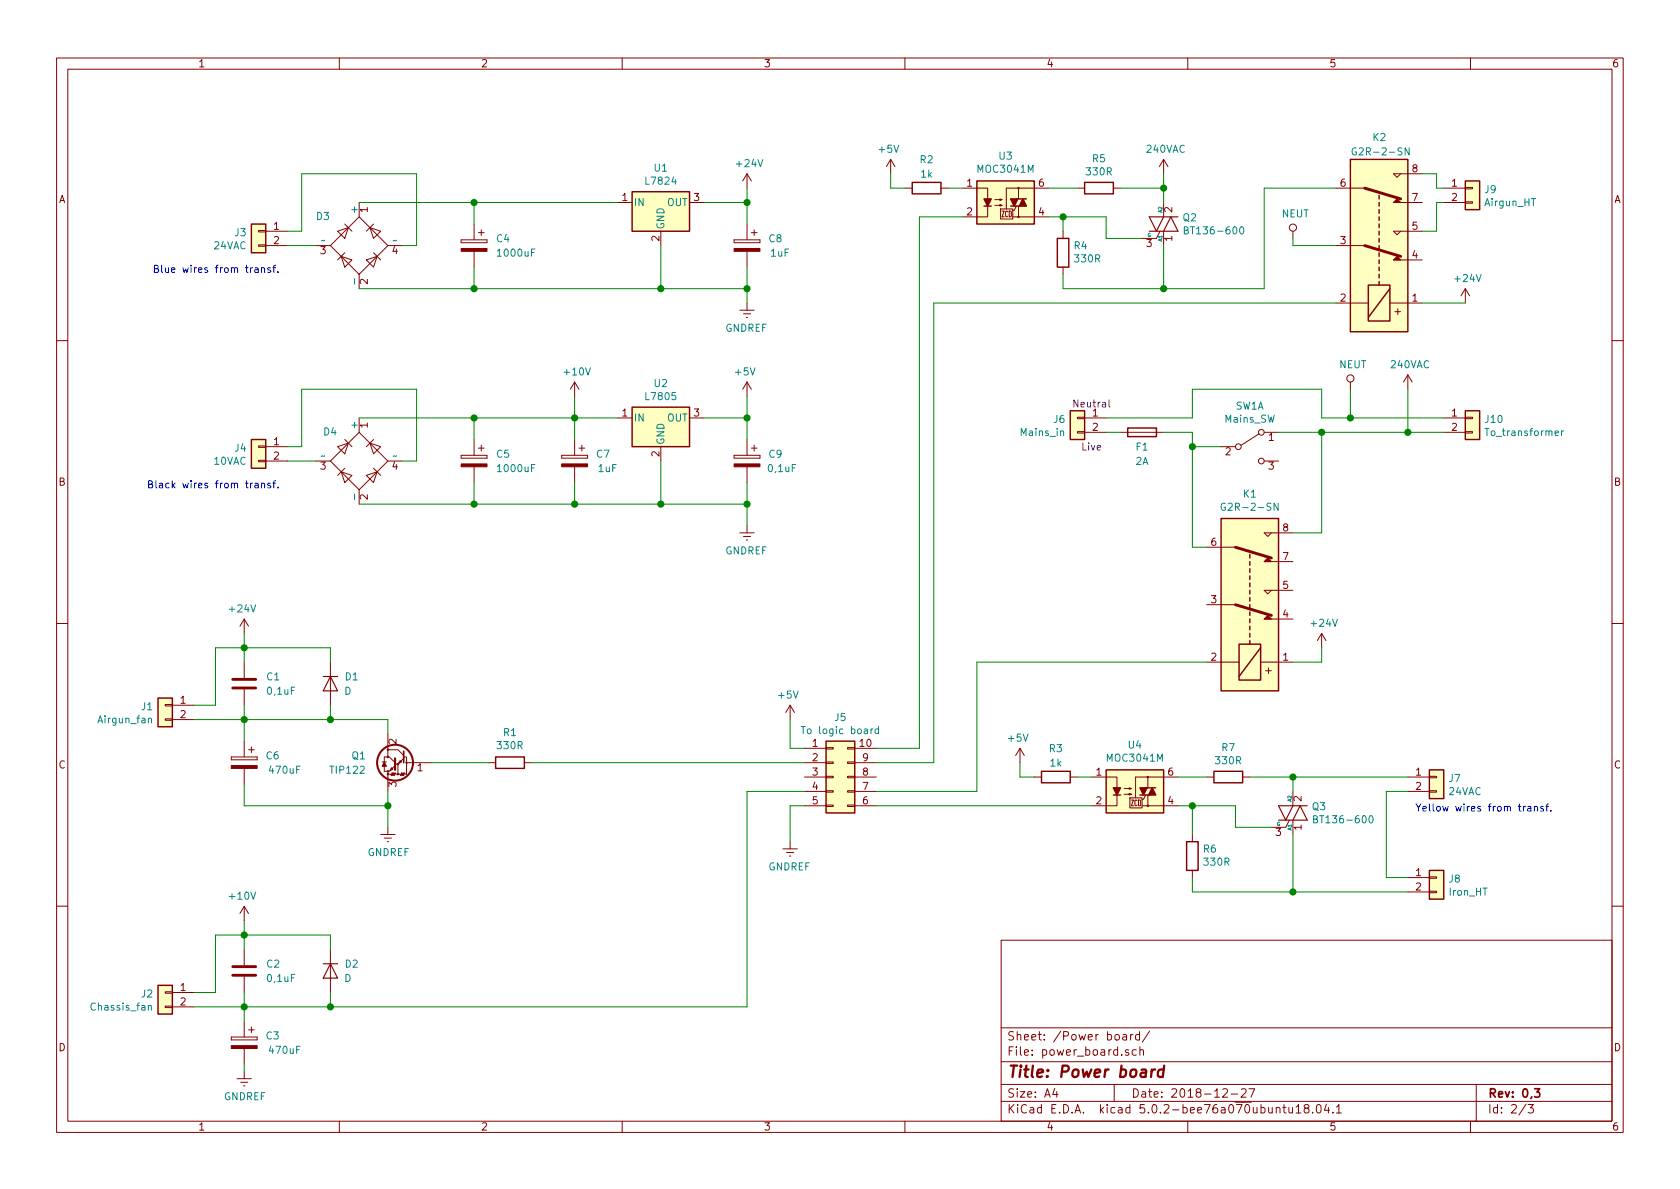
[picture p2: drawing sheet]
EESchema Schematic File Version 4
LIBS:Solder station-cache
EELAYER 26 0
EELAYER END
$Descr A4 11693 8268
encoding utf-8
Sheet 2 3
Title "Power board"
Date "2018-12-27"
Rev "0,3"
Comp ""
Comment1 ""
Comment2 ""
Comment3 ""
Comment4 ""
$EndDescr
$Comp
L Solder-station-rescue:D_Bridge_+-AA-Device D4
U 1 1
P 2500 3200
F 0 "D4" V 2700 3350 50  0000 L CNN
F 1 "D_Bridge_+-AA" H 2841 3155 50  0001 L CNN
F 2 "" H 2500 3200 50  0001 C CNN
F 3 "~" H 2500 3200 50  0001 C CNN
	1    2500 3200
	0    -1   -1   0   
$EndComp
$Comp
L Solder-station-rescue:D_Bridge_+-AA-Device D3
U 1 1
P 2500 1700
F 0 "D3" V 2700 1900 50  0000 L CNN
F 1 "D_Bridge_+-AA" H 2841 1655 50  0001 L CNN
F 2 "" H 2500 1700 50  0001 C CNN
F 3 "~" H 2500 1700 50  0001 C CNN
	1    2500 1700
	0    -1   -1   0   
$EndComp
$Comp
L Solder-station-rescue:CP-Device C5
U 1 1
P 3300 3200
F 0 "C5" H 3150 3250 50  0000 R CNN
F 1 "1000uF" H 3150 3150 50  0000 R CNN
F 2 "" H 3338 3050 50  0001 C CNN
F 3 "~" H 3300 3200 50  0001 C CNN
	1    3300 3200
	-1   0    0    -1  
$EndComp
$Comp
L Solder-station-rescue:CP-Device C7
U 1 1
P 4000 3200
F 0 "C7" H 3750 3250 50  0000 L CNN
F 1 "1uF" H 3700 3150 50  0000 L CNN
F 2 "" H 4038 3050 50  0001 C CNN
F 3 "~" H 4000 3200 50  0001 C CNN
	1    4000 3200
	-1   0    0    -1  
$EndComp
$Comp
L Solder-station-rescue:CP-Device C4
U 1 1
P 3300 1700
F 0 "C4" H 3150 1750 50  0000 R CNN
F 1 "1000uF" H 3150 1650 50  0000 R CNN
F 2 "" H 3338 1550 50  0001 C CNN
F 3 "~" H 3300 1700 50  0001 C CNN
	1    3300 1700
	-1   0    0    -1  
$EndComp
$Comp
L Solder-station-rescue:CP-Device C8
U 1 1
P 5200 1700
F 0 "C8" H 4950 1750 50  0000 L CNN
F 1 "1uF" H 4900 1650 50  0000 L CNN
F 2 "" H 5238 1550 50  0001 C CNN
F 3 "~" H 5200 1700 50  0001 C CNN
	1    5200 1700
	-1   0    0    -1  
$EndComp
Wire Wire Line
	2500 2900 3300 2900
Wire Wire Line
	4000 2900 4000 3050
Wire Wire Line
	3300 3050 3300 2900
Connection ~ 3300 2900
Wire Wire Line
	3300 2900 4000 2900
Wire Wire Line
	4000 3350 4000 3500
Wire Wire Line
	4000 3500 3300 3500
Wire Wire Line
	3300 3350 3300 3500
Connection ~ 3300 3500
Wire Wire Line
	3300 3500 2500 3500
Connection ~ 4000 3500
Connection ~ 4000 2900
$Comp
L Solder-station-rescue:+5V-power #PWR08
U 1 1
P 5200 2750
F 0 "#PWR08" H 5200 2600 50  0001 C CNN
F 1 "+5V" H 5215 2923 50  0000 C CNN
F 2 "" H 5200 2750 50  0001 C CNN
F 3 "" H 5200 2750 50  0001 C CNN
	1    5200 2750
	-1   0    0    -1  
$EndComp
$Comp
L Solder-station-rescue:GNDREF-power #PWR09
U 1 1
P 5200 3650
F 0 "#PWR09" H 5200 3400 50  0001 C CNN
F 1 "GNDREF" H 5205 3477 50  0000 C CNN
F 2 "" H 5200 3650 50  0001 C CNN
F 3 "" H 5200 3650 50  0001 C CNN
	1    5200 3650
	-1   0    0    -1  
$EndComp
Wire Wire Line
	5200 3500 5200 3650
Wire Wire Line
	2500 1400 3300 1400
Wire Wire Line
	3300 1550 3300 1400
Connection ~ 3300 1400
Wire Wire Line
	3300 1850 3300 2000
Connection ~ 3300 2000
Wire Wire Line
	3300 2000 2500 2000
$Comp
L Solder-station-rescue:GNDREF-power #PWR07
U 1 1
P 5200 2100
F 0 "#PWR07" H 5200 1850 50  0001 C CNN
F 1 "GNDREF" H 5205 1927 50  0000 C CNN
F 2 "" H 5200 2100 50  0001 C CNN
F 3 "" H 5200 2100 50  0001 C CNN
	1    5200 2100
	-1   0    0    -1  
$EndComp
Wire Wire Line
	5200 2100 5200 2000
$Comp
L Solder-station-rescue:CP-Device C9
U 1 1
P 5200 3200
F 0 "C9" H 4950 3250 50  0000 L CNN
F 1 "0,1uF" H 4850 3150 50  0000 L CNN
F 2 "" H 5238 3050 50  0001 C CNN
F 3 "~" H 5200 3200 50  0001 C CNN
	1    5200 3200
	-1   0    0    -1  
$EndComp
Wire Wire Line
	5200 3350 5200 3500
Connection ~ 5200 3500
$Comp
L Solder-station-rescue:MOC3041M-Relay_SolidState U3
U 1 1
P 7000 1400
F 0 "U3" H 7000 1725 50  0000 C CNN
F 1 "MOC3041M" H 7000 1634 50  0000 C CNN
F 2 "" H 6800 1200 50  0001 L CIN
F 3 "http://www.fairchildsemi.com/ds/MO/MOC3031M.pdf" H 6965 1400 50  0001 L CNN
	1    7000 1400
	1    0    0    -1  
$EndComp
$Comp
L Solder-station-rescue:BT136-600-Triac_Thyristor Q2
U 1 1
P 8100 1550
F 0 "Q2" H 8229 1596 50  0000 L CNN
F 1 "BT136-600" H 8229 1505 50  0000 L CNN
F 2 "Package_TO_SOT_THT:TO-220-3_Vertical" H 8300 1475 50  0001 L CIN
F 3 "http://www.micropik.com/PDF/BT136-600.pdf" H 8100 1550 50  0001 L CNN
	1    8100 1550
	1    0    0    -1  
$EndComp
$Comp
L Solder-station-rescue:TIP122-Transistor_BJT Q1
U 1 1
P 2800 5300
F 0 "Q1" H 3050 5350 50  0000 L CNN
F 1 "TIP122" H 3050 5250 50  0000 L CNN
F 2 "Package_TO_SOT_THT:TO-220-3_Vertical" H 3000 5225 50  0001 L CIN
F 3 "http://www.fairchildsemi.com/ds/TI/TIP120.pdf" H 2800 5300 50  0001 L CNN
	1    2800 5300
	-1   0    0    -1  
$EndComp
$Comp
L Solder-station-rescue:G2R-2-SN-DIV_custom K2
U 1 1
P 9600 1700
F 0 "K2" V 10350 1650 50  0000 L CNN
F 1 "G2R-2-SN" V 10250 1500 50  0000 L CNN
F 2 "" H 10250 1650 50  0001 L CNN
F 3 "http://omronfs.omron.com/en_US/ecb/products/pdf/en-g6k.pdf" H 9400 1700 50  0001 C CNN
	1    9600 1700
	0    1    -1   0   
$EndComp
$Comp
L Solder-station-rescue:G2R-2-SN-DIV_custom K1
U 1 1
P 8700 4200
F 0 "K1" V 9467 4200 50  0000 C CNN
F 1 "G2R-2-SN" V 9376 4200 50  0000 C CNN
F 2 "" H 9350 4150 50  0001 L CNN
F 3 "http://omronfs.omron.com/en_US/ecb/products/pdf/en-g6k.pdf" H 8500 4200 50  0001 C CNN
	1    8700 4200
	0    1    -1   0   
$EndComp
$Comp
L Solder-station-rescue:SW_DPDT_x2-Switch SW1
U 1 1
P 8700 3100
F 0 "SW1" H 8700 3385 50  0000 C CNN
F 1 "Mains_SW" H 8700 3294 50  0000 C CNN
F 2 "" H 8700 3100 50  0001 C CNN
F 3 "" H 8700 3100 50  0001 C CNN
	1    8700 3100
	1    0    0    -1  
$EndComp
$Comp
L Solder-station-rescue:Conn_01x02-Connector_Generic J10
U 1 1
P 10250 2900
F 0 "J10" H 10330 2892 50  0000 L CNN
F 1 "To_transformer" H 10330 2801 50  0000 L CNN
F 2 "" H 10250 2900 50  0001 C CNN
F 3 "~" H 10250 2900 50  0001 C CNN
	1    10250 2900
	1    0    0    -1  
$EndComp
Wire Wire Line
	8300 3100 8500 3100
Wire Wire Line
	9200 2900 9200 2700
$Comp
L Solder-station-rescue:+24V-power #PWR016
U 1 1
P 9200 4500
F 0 "#PWR016" H 9200 4350 50  0001 C CNN
F 1 "+24V" H 9215 4673 50  0000 C CNN
F 2 "" H 9200 4500 50  0001 C CNN
F 3 "" H 9200 4500 50  0001 C CNN
	1    9200 4500
	1    0    0    -1  
$EndComp
Wire Wire Line
	9200 4500 9200 4600
Wire Wire Line
	8900 3000 9200 3000
$Comp
L Solder-station-rescue:R-Device R5
U 1 1
P 7650 1300
F 0 "R5" V 7443 1300 50  0000 C CNN
F 1 "330R" V 7534 1300 50  0000 C CNN
F 2 "" V 7580 1300 50  0001 C CNN
F 3 "~" H 7650 1300 50  0001 C CNN
	1    7650 1300
	0    1    1    0   
$EndComp
$Comp
L Solder-station-rescue:R-Device R4
U 1 1
P 7400 1750
F 0 "R4" H 7330 1704 50  0000 R CNN
F 1 "330R" H 7330 1795 50  0000 R CNN
F 2 "" V 7330 1750 50  0001 C CNN
F 3 "~" H 7400 1750 50  0001 C CNN
	1    7400 1750
	-1   0    0    1   
$EndComp
Wire Wire Line
	7300 1300 7500 1300
Wire Wire Line
	7800 1300 8100 1300
Wire Wire Line
	8100 1300 8100 1400
Wire Wire Line
	7300 1500 7400 1500
Wire Wire Line
	7700 1500 7700 1650
Wire Wire Line
	7700 1650 7950 1650
Wire Wire Line
	7400 1500 7400 1600
Connection ~ 7400 1500
Wire Wire Line
	7400 1500 7700 1500
Wire Wire Line
	7400 1900 7400 2000
Wire Wire Line
	7400 2000 8100 2000
Wire Wire Line
	8100 2000 8100 1700
$Comp
L Solder-station-rescue:MOC3041M-Relay_SolidState U4
U 1 1
P 7900 5500
F 0 "U4" H 7900 5825 50  0000 C CNN
F 1 "MOC3041M" H 7900 5734 50  0000 C CNN
F 2 "" H 7700 5300 50  0001 L CIN
F 3 "http://www.fairchildsemi.com/ds/MO/MOC3031M.pdf" H 7865 5500 50  0001 L CNN
	1    7900 5500
	1    0    0    -1  
$EndComp
$Comp
L Solder-station-rescue:BT136-600-Triac_Thyristor Q3
U 1 1
P 9000 5650
F 0 "Q3" H 9129 5696 50  0000 L CNN
F 1 "BT136-600" H 9129 5605 50  0000 L CNN
F 2 "Package_TO_SOT_THT:TO-220-3_Vertical" H 9200 5575 50  0001 L CIN
F 3 "http://www.micropik.com/PDF/BT136-600.pdf" H 9000 5650 50  0001 L CNN
	1    9000 5650
	1    0    0    -1  
$EndComp
$Comp
L Solder-station-rescue:R-Device R7
U 1 1
P 8550 5400
F 0 "R7" V 8343 5400 50  0000 C CNN
F 1 "330R" V 8434 5400 50  0000 C CNN
F 2 "" V 8480 5400 50  0001 C CNN
F 3 "~" H 8550 5400 50  0001 C CNN
	1    8550 5400
	0    1    1    0   
$EndComp
$Comp
L Solder-station-rescue:R-Device R6
U 1 1
P 8300 5950
F 0 "R6" H 8230 5904 50  0000 R CNN
F 1 "330R" H 8230 5995 50  0000 R CNN
F 2 "" V 8230 5950 50  0001 C CNN
F 3 "~" H 8300 5950 50  0001 C CNN
	1    8300 5950
	-1   0    0    1   
$EndComp
Wire Wire Line
	8200 5400 8400 5400
Wire Wire Line
	8700 5400 9000 5400
Wire Wire Line
	9000 5400 9000 5500
Wire Wire Line
	8200 5600 8300 5600
Wire Wire Line
	8600 5600 8600 5750
Wire Wire Line
	8600 5750 8850 5750
Wire Wire Line
	8300 5600 8300 5800
Connection ~ 8300 5600
Wire Wire Line
	8300 5600 8600 5600
Wire Wire Line
	8300 6100 8300 6200
Wire Wire Line
	8300 6200 9000 6200
Wire Wire Line
	9000 6200 9000 5800
$Comp
L Solder-station-rescue:240VAC-DIV_custom #PWR018
U 1 1
P 9800 2700
F 0 "#PWR018" H 9800 2550 50  0001 C CNN
F 1 "240VAC" H 9815 2873 50  0000 C CNN
F 2 "" H 9800 2700 50  0001 C CNN
F 3 "" H 9800 2700 50  0001 C CNN
	1    9800 2700
	1    0    0    -1  
$EndComp
Wire Wire Line
	9800 2700 9800 3000
$Comp
L Solder-station-rescue:240VAC-DIV_custom #PWR014
U 1 1
P 8100 1200
F 0 "#PWR014" H 8100 1050 50  0001 C CNN
F 1 "240VAC" H 8115 1373 50  0000 C CNN
F 2 "" H 8100 1200 50  0001 C CNN
F 3 "" H 8100 1200 50  0001 C CNN
	1    8100 1200
	1    0    0    -1  
$EndComp
Wire Wire Line
	8100 1200 8100 1300
Connection ~ 8100 1300
Wire Wire Line
	9400 2700 9400 2900
$Comp
L Solder-station-rescue:NEUT-power #PWR015
U 1 1
P 9000 1650
F 0 "#PWR015" H 9000 1500 50  0001 C CNN
F 1 "NEUT" H 9017 1823 50  0000 C CNN
F 2 "" H 9000 1650 50  0001 C CNN
F 3 "" H 9000 1650 50  0001 C CNN
	1    9000 1650
	1    0    0    -1  
$EndComp
Wire Wire Line
	9000 1650 9000 1700
Wire Wire Line
	9000 1700 9300 1700
$Comp
L Solder-station-rescue:Conn_01x02-Connector_Generic J9
U 1 1
P 10250 1300
F 0 "J9" H 10329 1292 50  0000 L CNN
F 1 "Airgun_HT" H 10329 1201 50  0000 L CNN
F 2 "" H 10250 1300 50  0001 C CNN
F 3 "~" H 10250 1300 50  0001 C CNN
	1    10250 1300
	1    0    0    -1  
$EndComp
Wire Wire Line
	10000 1200 10000 1300
Wire Wire Line
	10000 1300 10050 1300
Wire Wire Line
	10000 1600 10000 1400
Wire Wire Line
	10000 1400 10050 1400
$Comp
L Solder-station-rescue:Conn_01x02-Connector_Generic J8
U 1 1
P 10000 6100
F 0 "J8" H 10080 6092 50  0000 L CNN
F 1 "Iron_HT" H 10080 6001 50  0000 L CNN
F 2 "" H 10000 6100 50  0001 C CNN
F 3 "~" H 10000 6100 50  0001 C CNN
	1    10000 6100
	1    0    0    -1  
$EndComp
Connection ~ 9000 5400
Wire Wire Line
	9000 6200 9800 6200
Connection ~ 9000 6200
$Comp
L Solder-station-rescue:Conn_01x02-Connector_Generic J1
U 1 1
P 1150 4900
F 0 "J1" H 1230 4892 50  0000 L CNN
F 1 "Airgun_fan" H 1230 4801 50  0000 L CNN
F 2 "" H 1150 4900 50  0001 C CNN
F 3 "~" H 1150 4900 50  0001 C CNN
	1    1150 4900
	-1   0    0    -1  
$EndComp
$Comp
L Solder-station-rescue:+24V-power #PWR01
U 1 1
P 1700 4400
F 0 "#PWR01" H 1700 4250 50  0001 C CNN
F 1 "+24V" H 1715 4573 50  0000 C CNN
F 2 "" H 1700 4400 50  0001 C CNN
F 3 "" H 1700 4400 50  0001 C CNN
	1    1700 4400
	-1   0    0    -1  
$EndComp
$Comp
L Solder-station-rescue:GNDREF-power #PWR04
U 1 1
P 2700 5750
F 0 "#PWR04" H 2700 5500 50  0001 C CNN
F 1 "GNDREF" H 2705 5577 50  0000 C CNN
F 2 "" H 2700 5750 50  0001 C CNN
F 3 "" H 2700 5750 50  0001 C CNN
	1    2700 5750
	1    0    0    -1  
$EndComp
$Comp
L Solder-station-rescue:R-Device R1
U 1 1
P 3550 5300
F 0 "R1" V 3757 5300 50  0000 C CNN
F 1 "330R" V 3666 5300 50  0000 C CNN
F 2 "" V 3480 5300 50  0001 C CNN
F 3 "~" H 3550 5300 50  0001 C CNN
	1    3550 5300
	0    -1   -1   0   
$EndComp
Wire Wire Line
	2900 2700 2900 3200
Wire Wire Line
	2900 1700 2800 1700
Wire Wire Line
	2900 1200 2900 1700
Wire Wire Line
	2200 3200 2000 3200
Wire Wire Line
	9900 1200 10000 1200
Wire Wire Line
	9900 1600 10000 1600
$Comp
L Solder-station-rescue:Conn_01x02-Connector_Generic J6
U 1 1
P 7500 2900
F 0 "J6" H 7580 2892 50  0000 L CNN
F 1 "Mains_in" H 7580 2801 50  0000 L CNN
F 2 "" H 7500 2900 50  0001 C CNN
F 3 "~" H 7500 2900 50  0001 C CNN
F 4 "Live" H 7400 2700 50  0000 C CNN "1"
F 5 "Neutral" H 7400 3000 50  0000 C CNN "2"
	1    7500 2900
	-1   0    0    -1  
$EndComp
Wire Wire Line
	8300 2700 9200 2700
$Comp
L Solder-station-rescue:NEUT-power #PWR017
U 1 1
P 9400 2700
F 0 "#PWR017" H 9400 2550 50  0001 C CNN
F 1 "NEUT" H 9417 2873 50  0000 C CNN
F 2 "" H 9400 2700 50  0001 C CNN
F 3 "" H 9400 2700 50  0001 C CNN
	1    9400 2700
	1    0    0    -1  
$EndComp
Wire Wire Line
	8300 3000 8300 3100
Connection ~ 8300 3100
Wire Wire Line
	8300 2900 8300 2700
Wire Wire Line
	9800 5500 9650 5500
$Comp
L Solder-station-rescue:+24V-power #PWR019
U 1 1
P 10200 2100
F 0 "#PWR019" H 10200 1950 50  0001 C CNN
F 1 "+24V" H 10215 2273 50  0000 C CNN
F 2 "" H 10200 2100 50  0001 C CNN
F 3 "" H 10200 2100 50  0001 C CNN
	1    10200 2100
	1    0    0    -1  
$EndComp
$Comp
L Solder-station-rescue:CP-Device C6
U 1 1
P 1700 5300
F 0 "C6" H 1450 5350 50  0000 L CNN
F 1 "470uF" H 1300 5250 50  0000 L CNN
F 2 "" H 1738 5150 50  0001 C CNN
F 3 "~" H 1700 5300 50  0001 C CNN
	1    1700 5300
	-1   0    0    -1  
$EndComp
$Comp
L Solder-station-rescue:D-Device D1
U 1 1
P 2300 4750
F 0 "D1" V 2250 4550 50  0000 L CNN
F 1 "D" V 2350 4600 50  0000 L CNN
F 2 "" H 2300 4750 50  0001 C CNN
F 3 "~" H 2300 4750 50  0001 C CNN
	1    2300 4750
	0    -1   1    0   
$EndComp
Wire Wire Line
	2300 4900 2300 5000
$Comp
L Solder-station-rescue:L7824-Regulator_Linear U1
U 1 1
P 4600 1400
F 0 "U1" H 4600 1642 50  0000 C CNN
F 1 "L7824" H 4600 1551 50  0000 C CNN
F 2 "" H 4625 1250 50  0001 L CIN
F 3 "http://www.st.com/content/ccc/resource/technical/document/datasheet/41/4f/b3/b0/12/d4/47/88/CD00000444.pdf/files/CD00000444.pdf/jcr:content/translations/en.CD00000444.pdf" H 4600 1350 50  0001 C CNN
	1    4600 1400
	1    0    0    -1  
$EndComp
Wire Wire Line
	5200 2750 5200 2900
$Comp
L Solder-station-rescue:L7805-Regulator_Linear U2
U 1 1
P 4600 2900
F 0 "U2" H 4600 3142 50  0000 C CNN
F 1 "L7805" H 4600 3051 50  0000 C CNN
F 2 "" H 4625 2750 50  0001 L CIN
F 3 "http://www.st.com/content/ccc/resource/technical/document/datasheet/41/4f/b3/b0/12/d4/47/88/CD00000444.pdf/files/CD00000444.pdf/jcr:content/translations/en.CD00000444.pdf" H 4600 2850 50  0001 C CNN
	1    4600 2900
	1    0    0    -1  
$EndComp
Wire Wire Line
	4000 2750 4000 2900
Wire Wire Line
	4000 2900 4300 2900
Wire Wire Line
	4600 2000 4600 1700
Wire Wire Line
	4600 2000 5200 2000
Wire Wire Line
	5200 1400 4900 1400
Connection ~ 4600 2000
$Comp
L Solder-station-rescue:+24V-power #PWR06
U 1 1
P 5200 1300
F 0 "#PWR06" H 5200 1150 50  0001 C CNN
F 1 "+24V" H 5215 1473 50  0000 C CNN
F 2 "" H 5200 1300 50  0001 C CNN
F 3 "" H 5200 1300 50  0001 C CNN
	1    5200 1300
	1    0    0    -1  
$EndComp
Wire Wire Line
	5200 1300 5200 1400
Wire Wire Line
	5200 1550 5200 1400
Connection ~ 5200 1400
Wire Wire Line
	4900 2900 5200 2900
Connection ~ 5200 2900
Wire Wire Line
	5200 2900 5200 3050
Wire Wire Line
	4600 3200 4600 3500
Connection ~ 4600 3500
Wire Wire Line
	4600 3500 5200 3500
$Comp
L Solder-station-rescue:Conn_01x02-Connector_Generic J3
U 1 1
P 1800 1600
F 0 "J3" H 1880 1592 50  0000 L CNN
F 1 "24VAC" H 1880 1501 50  0000 L CNN
F 2 "" H 1800 1600 50  0001 C CNN
F 3 "~" H 1800 1600 50  0001 C CNN
	1    1800 1600
	-1   0    0    -1  
$EndComp
$Comp
L Solder-station-rescue:Conn_01x02-Connector_Generic J4
U 1 1
P 1800 3100
F 0 "J4" H 1880 3092 50  0000 L CNN
F 1 "10VAC" H 1880 3001 50  0000 L CNN
F 2 "" H 1800 3100 50  0001 C CNN
F 3 "~" H 1800 3100 50  0001 C CNN
	1    1800 3100
	-1   0    0    -1  
$EndComp
$Comp
L Solder-station-rescue:Conn_01x02-Connector_Generic J7
U 1 1
P 10000 5400
F 0 "J7" H 10080 5392 50  0000 L CNN
F 1 "24VAC" H 10080 5301 50  0000 L CNN
F 2 "" H 10000 5400 50  0001 C CNN
F 3 "~" H 10000 5400 50  0001 C CNN
	1    10000 5400
	1    0    0    -1  
$EndComp
Wire Wire Line
	2000 1700 2200 1700
Wire Wire Line
	2100 1200 2100 1600
Wire Wire Line
	2100 1600 2000 1600
Wire Wire Line
	2100 1200 2900 1200
Wire Wire Line
	2100 3100 2100 2700
Wire Wire Line
	2100 3100 2000 3100
Wire Wire Line
	1700 4400 1700 4500
Wire Wire Line
	1700 4500 2300 4500
Wire Wire Line
	2300 4500 2300 4600
$Comp
L Solder-station-rescue:C-Device C1
U 1 1
P 1700 4750
F 0 "C1" H 1850 4800 50  0000 L CNN
F 1 "0,1uF" H 1850 4700 50  0000 L CNN
F 2 "" H 1738 4600 50  0001 C CNN
F 3 "~" H 1700 4750 50  0001 C CNN
	1    1700 4750
	1    0    0    -1  
$EndComp
Wire Wire Line
	1700 4600 1700 4500
Connection ~ 1700 4500
Wire Wire Line
	1700 4900 1700 5000
Connection ~ 2300 5000
Connection ~ 1700 5000
Wire Wire Line
	1700 5000 1350 5000
Wire Wire Line
	2300 5000 1700 5000
Wire Wire Line
	1700 4500 1500 4500
Wire Wire Line
	1500 4500 1500 4900
Wire Wire Line
	1500 4900 1350 4900
Wire Wire Line
	9000 5400 9800 5400
Wire Wire Line
	9800 6100 9650 6100
Wire Wire Line
	9650 6100 9650 5500
Wire Wire Line
	9000 4600 9200 4600
Wire Wire Line
	9900 2100 10200 2100
$Comp
L Solder-station-rescue:R-Device R2
U 1 1
P 6450 1300
F 0 "R2" V 6250 1300 50  0000 C CNN
F 1 "1k" V 6350 1300 50  0000 C CNN
F 2 "" V 6380 1300 50  0001 C CNN
F 3 "~" H 6450 1300 50  0001 C CNN
	1    6450 1300
	0    1    1    0   
$EndComp
Wire Wire Line
	6600 1300 6700 1300
$Comp
L Solder-station-rescue:R-Device R3
U 1 1
P 7350 5400
F 0 "R3" V 7150 5400 50  0000 C CNN
F 1 "1k" V 7250 5400 50  0000 C CNN
F 2 "" V 7280 5400 50  0001 C CNN
F 3 "~" H 7350 5400 50  0001 C CNN
	1    7350 5400
	0    1    1    0   
$EndComp
Wire Wire Line
	7500 5400 7600 5400
$Comp
L Solder-station-rescue:+5V-power #PWR012
U 1 1
P 6200 1200
F 0 "#PWR012" H 6200 1050 50  0001 C CNN
F 1 "+5V" H 6215 1373 50  0000 C CNN
F 2 "" H 6200 1200 50  0001 C CNN
F 3 "" H 6200 1200 50  0001 C CNN
	1    6200 1200
	-1   0    0    -1  
$EndComp
Wire Wire Line
	6200 1200 6200 1300
Wire Wire Line
	6200 1300 6300 1300
$Comp
L Solder-station-rescue:+5V-power #PWR013
U 1 1
P 7100 5300
F 0 "#PWR013" H 7100 5150 50  0001 C CNN
F 1 "+5V" H 7115 5473 50  0000 C CNN
F 2 "" H 7100 5300 50  0001 C CNN
F 3 "" H 7100 5300 50  0001 C CNN
	1    7100 5300
	-1   0    0    -1  
$EndComp
Wire Wire Line
	7100 5300 7100 5400
Wire Wire Line
	7100 5400 7200 5400
$Comp
L Solder-station-rescue:Conn_01x02-Connector_Generic J2
U 1 1
P 1150 6900
F 0 "J2" H 1230 6892 50  0000 L CNN
F 1 "Chassis_fan" H 1230 6801 50  0000 L CNN
F 2 "" H 1150 6900 50  0001 C CNN
F 3 "~" H 1150 6900 50  0001 C CNN
	1    1150 6900
	-1   0    0    -1  
$EndComp
$Comp
L Solder-station-rescue:D-Device D2
U 1 1
P 2300 6750
F 0 "D2" V 2250 6550 50  0000 L CNN
F 1 "D" V 2350 6600 50  0000 L CNN
F 2 "" H 2300 6750 50  0001 C CNN
F 3 "~" H 2300 6750 50  0001 C CNN
	1    2300 6750
	0    -1   1    0   
$EndComp
Wire Wire Line
	2300 6900 2300 7000
Wire Wire Line
	1700 6400 1700 6500
Wire Wire Line
	1700 6500 2300 6500
Wire Wire Line
	2300 6500 2300 6600
$Comp
L Solder-station-rescue:C-Device C2
U 1 1
P 1700 6750
F 0 "C2" H 1850 6800 50  0000 L CNN
F 1 "0,1uF" H 1850 6700 50  0000 L CNN
F 2 "" H 1738 6600 50  0001 C CNN
F 3 "~" H 1700 6750 50  0001 C CNN
	1    1700 6750
	1    0    0    -1  
$EndComp
Wire Wire Line
	1700 6600 1700 6500
Connection ~ 1700 6500
Wire Wire Line
	1700 6900 1700 7000
Connection ~ 1700 7000
Wire Wire Line
	1700 7000 1350 7000
Wire Wire Line
	2300 7000 1700 7000
Wire Wire Line
	1700 6500 1500 6500
Wire Wire Line
	1500 6500 1500 6900
Wire Wire Line
	1500 6900 1350 6900
$Comp
L Solder-station-rescue:+5V-power #PWR010
U 1 1
P 5500 5000
F 0 "#PWR010" H 5500 4850 50  0001 C CNN
F 1 "+5V" H 5515 5173 50  0000 C CNN
F 2 "" H 5500 5000 50  0001 C CNN
F 3 "" H 5500 5000 50  0001 C CNN
	1    5500 5000
	-1   0    0    -1  
$EndComp
$Comp
L Solder-station-rescue:GNDREF-power #PWR011
U 1 1
P 5500 5850
F 0 "#PWR011" H 5500 5600 50  0001 C CNN
F 1 "GNDREF" H 5505 5677 50  0000 C CNN
F 2 "" H 5500 5850 50  0001 C CNN
F 3 "" H 5500 5850 50  0001 C CNN
	1    5500 5850
	-1   0    0    -1  
$EndComp
Wire Wire Line
	5500 5000 5500 5200
Wire Wire Line
	5500 5200 5600 5200
Wire Wire Line
	5500 5600 5500 5850
Wire Wire Line
	5500 5600 5600 5600
Connection ~ 2300 7000
$Comp
L Solder-station-rescue:GNDREF-power #PWR03
U 1 1
P 1700 7450
F 0 "#PWR03" H 1700 7200 50  0001 C CNN
F 1 "GNDREF" H 1705 7277 50  0000 C CNN
F 2 "" H 1700 7450 50  0001 C CNN
F 3 "" H 1700 7450 50  0001 C CNN
	1    1700 7450
	1    0    0    -1  
$EndComp
$Comp
L Solder-station-rescue:CP-Device C3
U 1 1
P 1700 7250
F 0 "C3" H 1450 7300 50  0000 L CNN
F 1 "470uF" H 1300 7200 50  0000 L CNN
F 2 "" H 1738 7100 50  0001 C CNN
F 3 "~" H 1700 7250 50  0001 C CNN
	1    1700 7250
	-1   0    0    -1  
$EndComp
Wire Wire Line
	1700 7400 1700 7450
Wire Wire Line
	1700 7100 1700 7000
Wire Wire Line
	4000 3500 4600 3500
Wire Wire Line
	2100 2700 2900 2700
Wire Wire Line
	2900 3200 2800 3200
$Comp
L Solder-station-rescue:+10V-power #PWR05
U 1 1
P 4000 2750
F 0 "#PWR05" H 4000 2600 50  0001 C CNN
F 1 "+10V" H 4015 2923 50  0000 C CNN
F 2 "" H 4000 2750 50  0001 C CNN
F 3 "" H 4000 2750 50  0001 C CNN
	1    4000 2750
	1    0    0    -1  
$EndComp
Wire Wire Line
	5200 1850 5200 2000
Connection ~ 5200 2000
Wire Wire Line
	3300 1400 4300 1400
Wire Wire Line
	3300 2000 4600 2000
$Comp
L Solder-station-rescue:+10V-power #PWR02
U 1 1
P 1700 6400
F 0 "#PWR02" H 1700 6250 50  0001 C CNN
F 1 "+10V" H 1715 6573 50  0000 C CNN
F 2 "" H 1700 6400 50  0001 C CNN
F 3 "" H 1700 6400 50  0001 C CNN
	1    1700 6400
	-1   0    0    -1  
$EndComp
Wire Wire Line
	6700 1500 6400 1500
$Comp
L Solder-station-rescue:Conn_02x05_Counter_Clockwise-Connector_Generic J5
U 1 1
P 5800 5400
F 0 "J5" H 5850 5817 50  0000 C CNN
F 1 "To logic board" H 5850 5726 50  0000 C CNN
F 2 "" H 5800 5400 50  0001 C CNN
F 3 "~" H 5800 5400 50  0001 C CNN
	1    5800 5400
	1    0    0    -1  
$EndComp
Wire Wire Line
	8300 3800 8400 3800
Wire Wire Line
	8300 3100 8300 3800
Wire Wire Line
	9200 3700 9200 3000
Wire Wire Line
	9000 3700 9200 3700
Wire Wire Line
	6100 5600 7600 5600
Wire Wire Line
	8100 2000 8800 2000
Wire Wire Line
	8800 2000 8800 1300
Wire Wire Line
	8800 1300 9300 1300
Connection ~ 8100 2000
$Comp
L Solder-station-rescue:Fuse-Device F1
U 1 1
P 7950 3000
F 0 "F1" V 8050 3000 50  0000 C CNN
F 1 "2A" V 8150 3000 50  0000 C CNN
F 2 "" V 7880 3000 50  0001 C CNN
F 3 "~" H 7950 3000 50  0001 C CNN
	1    7950 3000
	0    1    1    0   
$EndComp
Wire Wire Line
	7700 3000 7800 3000
Wire Wire Line
	8300 3000 8100 3000
Wire Wire Line
	7700 2900 8300 2900
Wire Wire Line
	5200 7000 5200 5500
Wire Wire Line
	5200 5500 5600 5500
Wire Wire Line
	2300 7000 5200 7000
Wire Wire Line
	9300 2100 6500 2100
Wire Wire Line
	6500 2100 6500 5300
Wire Wire Line
	6500 5300 6100 5300
Wire Wire Line
	6800 5500 6100 5500
Wire Wire Line
	6400 1500 6400 5200
Wire Wire Line
	6400 5200 6100 5200
Wire Wire Line
	6800 4600 6800 5500
Wire Wire Line
	9400 2900 10050 2900
Wire Wire Line
	9800 3000 10050 3000
Wire Wire Line
	9800 3000 9200 3000
Connection ~ 9800 3000
Connection ~ 9200 3000
Wire Wire Line
	9200 2900 9400 2900
Connection ~ 9400 2900
Wire Wire Line
	6800 4600 8400 4600
Text Notes 9850 5650 0    50   ~ 0
Yellow wires from transf.
Text Notes 1950 3400 2    50   ~ 0
Black wires from transf.
Text Notes 1950 1900 2    50   ~ 0
Blue wires from transf.
Wire Wire Line
	2700 5500 2700 5600
Wire Wire Line
	3700 5300 5600 5300
Wire Wire Line
	2700 5000 2700 5100
Wire Wire Line
	2300 5000 2700 5000
Wire Wire Line
	2700 5600 1700 5600
Wire Wire Line
	1700 5600 1700 5450
Connection ~ 2700 5600
Wire Wire Line
	2700 5600 2700 5750
Wire Wire Line
	1700 5000 1700 5150
Wire Wire Line
	3000 5300 3400 5300
$EndSCHEMATC
